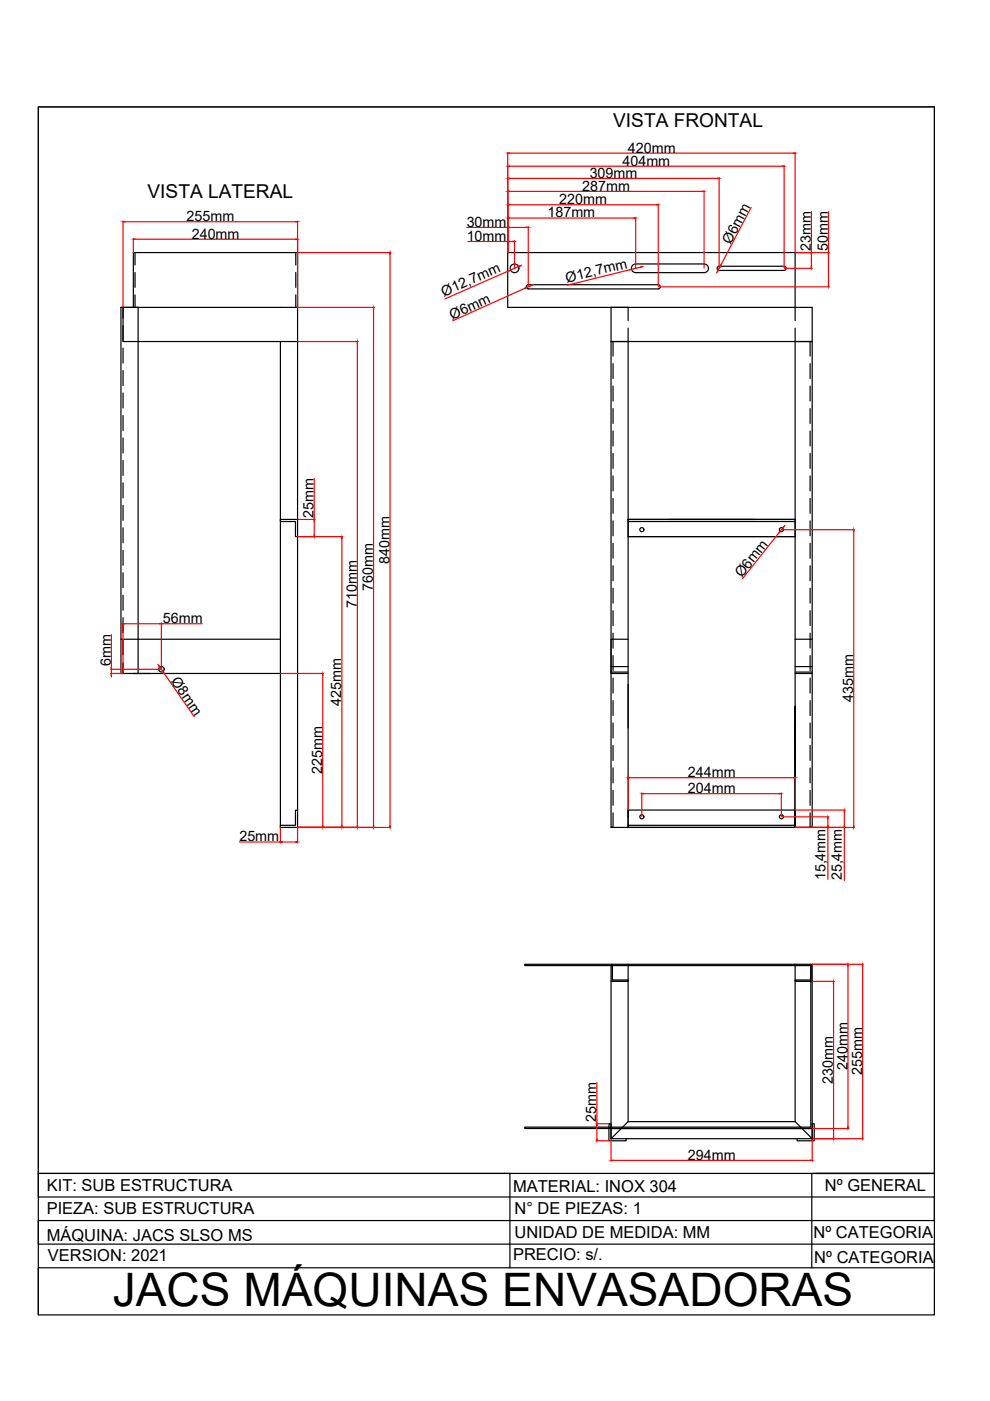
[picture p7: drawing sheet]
<svg xmlns="http://www.w3.org/2000/svg" width="210mm" height="297mm" viewBox="0 0 210 297" stroke-linecap="round" stroke-linejoin="round" font-family="sans-serif">
<!-- layer: 0 -->
<g fill="none" stroke="#000" stroke-width=".25">
<path d="M8.1 22.7h190v256.1h-190zM28.6 53.6v2.6M28.6 57.8v3.1M62.7 53.6v2.6M62.7 57.8v3.1M149.3 56h-14.5a.92 .92 0 0 0-.9 .9 .92 .92 0 0 0 .9 .9h14.5M149.3 56a.92 .92 0 0 1 .9 .9 .92 .92 0 0 1-.9 .9M152.5 57.3a.43 .43 0 0 1-.4-.4 .43 .43 0 0 1 .4-.4h13.8a.43 .43 0 0 1 .4 .4 .43 .43 0 0 1-.4 .4M152.6 57.3h13.7M25.6 65.2v77.6h33.9M26.1 67.5v-2.3h-.5h3.7v77.6M26.1 69v3.2"/>
<path d="M26.1 73.8v3.2M26.1 78.6v3.1M28.3 65.2v-11.6h34.8v11.6h-.3M28.6 62.5v2.7M59.5 72.4v103M62.7 62.5v2.7M63.1 72.4h-37v-7.2h37v110.2h-3.6M112 61.3h27.6M112 61.2a.43 .43 0 0 1-.4-.4 .43 .43 0 0 1 .4-.4h27.6a.43 .43 0 0 1 .4 .4 .43 .43 0 0 1-.4 .4M129.6 65.2v110.2h3.6M129.6 72.4h42.6M130 72.4v3.1"/>
<path d="M130 77.1v3.2M133.2 65.2v2.8M133.2 69.6v105.8M168.6 69.6v105.8v-25.6M168.6 68v-14.4h-61v11.6h64.6v110.2M171.8 72.4v3.1M171.8 77.1v3.2M26.1 83.3v3.2M26.1 88.1v3.2M26.1 92.9v3.1M26.1 97.6v3.2M130 81.9v3.1"/>
<path d="M130 86.6v3.2M130 91.4v3.2M130 96.1v3.2M171.8 81.9v3.1M171.8 86.6v3.2M171.8 91.4v3.2M171.8 96.1v3.2M26.1 102.4v3.2M26.1 107.1v3.2M26.1 111.9v3.2M26.1 116.7v3.1M63.1 110.1h-3.6v.5h3.1v3.2h.5"/>
<path d="M130 100.9v3.2M130 105.7v3.1M130 110.4v3.2M130 115.2v3.2M130 120v3.1M133.2 110.1v3.7h35.4M133.2 113.8h35.4M133.2 110.6h35.4M141.8 110.1h18.2M168.6 110.1h-35.4h35.4M168.6 110.1v3.7M171.8 100.9v3.2"/>
<path d="M171.8 105.7v3.1M171.8 110.4v3.2M171.8 115.2v3.2M171.8 120v3.1M25.6 135.5h33.9M26.1 121.4v3.2M26.1 126.2v3.2M26.1 131v3.1M26.1 135.7v3.2M130 124.7v3.2M130 129.5v3.2M130 134.2v3.2"/>
<path d="M130 139v3.2M133.2 135.5h-3.6v7.3h3.6M168.6 135.5h3.6M171.8 124.7v3.2M171.8 129.5v3.2M171.8 134.2v3.2M171.8 139v3.2M26.1 140.5v2.3M129.6 141.3h3.6M129.6 142.5h3.6M130 143.8v3.1M130 148.5v3.2"/>
<path d="M130 153.3v3.2M130 158.1v3.1M168.6 153.4v7.2M168.6 142.8h3.6M168.6 141.3h3.6M168.6 142.5h3.6M171.8 143.8v3.1M171.8 148.5v3.2M171.8 153.3v3.2M171.8 158.1v3.1M63.1 171.8h-.5v3.2h-3.1v.4M130 172.3v3.1h-.4"/>
<path d="M130 162.8v3.2M130 167.6v3.2M133.2 175h35.4v.4v-3.7h-35.4v3.7h35.4h-35.4M168.6 175.4h3.6M171.8 172.3v3.1h.4M171.8 162.8v3.2M171.8 167.6v3.2M129.6 204.4v3.7h3.6v-.3h-3.3v-3.4M129.6 208.1v33.3M133.2 204.4v33.4h35.4v-33.4M171.9 204.4v3.4h-3.3v.3h3.6v-3.7h-60.9v.3h60.6v34.3h-60.6v.3h60.9h-42.6M172.2 208.1v33.3"/>
<path d="M133.2 237.8l-3.6 3.6M168.6 237.8l3.6 3.6M8.1 248.8h100v20M129.6 241.4v-3.1h-.5v3.6h3.7v-.5M129.6 241.4h42.6M169 241.4v.5h3.6v-3.6h-.4v3.1M173.1 248.8h25M198.1 248.8h-190v5h190v5h-190v5h190v5h-190v10M198.1 248.8h-26v20"/>
<circle cx="109.1" cy="56.9" r=".92"/>
<circle cx="136.1" cy="112.3" r=".43"/>
<circle cx="165.7" cy="112.3" r=".43"/>
<circle cx="34.2" cy="141.9" r=".58"/>
<circle cx="136.1" cy="173.2" r=".43"/>
<circle cx="165.7" cy="173.2" r=".43"/>
</g>
<g fill="none" stroke="#f00" stroke-width=".25">
<path d="M107.6 32.3v21.2M108 37.8h44.1M108 35.2h57.9M108 32.5h60.2M152.5 37.6v19.2M166.3 35.1v21.7M168.6 32.3v21.2M26.1 46.8v18.3M26.5 47h36.2M28.3 50.5v3M28.6 50.7h34.1M63.1 46.8v18.3"/>
<path d="M63.2 53.6h19.7M82.7 53.9v121.2M99 48.2h8.6M99.2 51.2h8.4M107.9 57.4l-13.6 6M108 51.2h.7M108 48.2h3.6M108 46.2h26.4M108 43.4h31.2M108 40.6h40.9M109.1 51v5.8M109.9 56.5l-1.6 .8"/>
<path d="M110.6 56.2l-.3 .2M112 48v12.7M133.5 57.2l-13.2 3.3M134.8 46.1v10.7M135.7 56.7l-1.8 .4M136.4 56.5l-.4 .1M139.6 43.2v17.5M149.3 40.4v16.4M152.1 57.6l-.2 .3M152.6 56.5l.2 .1M152.7 56.5l-.4 .8M159.3 44l-6.5 12.2"/>
<path d="M166.3 56.9h5.9M168.7 53.6h7.1M172 44.9v8.7M172 53.9v2.6M175.7 44.9v8.7M175.7 53.9v6.6M63.2 72.4h12.8M63.2 65.2h16.2M75.8 72.8v102.3M79.2 65.5v109.6M111.3 61.1l-15.3 6.9M112.4 60.6l-.8 .4"/>
<path d="M113.1 60.3l-.4 .2M139.7 60.8h36.1M63.2 113.8h9.5M63.2 110.1h3.6M66.6 101.4v8.7M66.6 110.5v2.9M72.5 114.1v61M165.2 112.9l-7.8 9.8M165.8 112.3h15.4M165.9 112l-.5 .6M166.4 111.4l-.2 .3M181 112.7v62.4"/>
<path d="M23.6 134.6v6.9M26.1 132.1v10.6M26.5 132.2h7.4M34.2 132.1v9.7M34.2 132.2h8.7M23.4 142.8h2.6M23.4 141.9h10.7M23.6 141.9v.9M23.6 143.2v.3M33.5 140.8l.2 .3M33.9 141.4l.6 1M34.7 142.7l6.5 9.2"/>
<path d="M59.6 142.8h9M68.4 143.2v31.9M50.8 178.5h8.7M59.5 175.5v3.2M59.8 178.5h2.9M63.1 175.5v3.2M63.2 175.4h19.7M133.2 164.7v6.9M133.5 164.9h34.7M136.1 168.1v5M136.4 168.3h28.9M165.7 168.1v5"/>
<path d="M165.8 173.2h9.9M168.6 164.7v6.9M168.7 175.4h12.5M168.7 171.7h10.5M175.5 173.5v1.6M175.5 175.4v11M179 172.1v3M179 175.4v11.3M172.3 204.4h10.8M172.3 208.1h4.6M176.7 208.4v32.7M179.8 204.8v34.1"/>
<path d="M182.9 204.8v36.3M126.4 238.3h2.6M126.5 229.5v8.8M126.5 238.6v2.9M172.3 239.3h7.7M126.4 241.9h2.6M129.6 241.5v4.7M129.9 246h41.9M172.2 241.5v4.7M172.3 241.4h10.8"/>
</g>
<g fill="#f00" stroke="#f00" stroke-width=".21">
<path d="M68.4 175.1h.1l-.1 .3z"/>
<path d="M68.4 142.8l.1 .4h-.1z"/>
<path d="M72.4 175.1h.2l-.1 .3z"/>
<path d="M72.5 113.8l.1 .3h-.2z"/>
<path d="M75.7 175.1l.1 .3z"/>
<path d="M75.8 72.4v.4z"/>
<path d="M79.2 175.1v.3z"/>
<path d="M79.2 65.2l.1 .3z"/>
<path d="M82.6 175.1l.1 .3z"/>
<path d="M82.7 53.6l-.1 .3z"/>
<path d="M62.7 50.7h.4l-.4 .1z"/>
<path d="M28.3 50.7h.3v.1z"/>
<path d="M133.2 164.9l.3-.1z"/>
<path d="M168.2 164.8l.4 .1z"/>
<path d="M136.1 168.3l.3-.1v.1z"/>
<path d="M165.3 168.2l.4 .1h-.4z"/>
<path d="M175.5 173.2l.1 .3h-.1z"/>
<path d="M175.5 175.1h.1l-.1 .3z"/>
<path d="M181 175.1v.3z"/>
<path d="M181 112.3l.1 .4z"/>
<path d="M108.7 51.1l.4 .1-.4 .1z"/>
<path d="M107.6 51.2l.4-.1v.2z"/>
<path d="M111.6 48.2h.4z"/>
<path d="M107.6 48.2h.4z"/>
<path d="M134.4 46.2h.4z"/>
<path d="M107.6 46.2l.4 .1z"/>
<path d="M139.2 43.3l.4 .1-.4 .1z"/>
<path d="M107.6 43.4l.4-.1v.2z"/>
<path d="M148.9 40.5l.4 .1z"/>
<path d="M107.6 40.6h.4z"/>
<path d="M152.1 37.8h.4l-.4 .1z"/>
<path d="M107.6 37.8h.4v.1z"/>
<path d="M165.9 35.2h.4l-.4 .1z"/>
<path d="M107.6 35.2h.4v.1z"/>
<path d="M172 56.5h.1l-.1 .4z"/>
<path d="M172 53.6l.1 .3h-.1z"/>
<path d="M175.6 60.5h.1v.3z"/>
<path d="M175.7 53.6v.3h-.1z"/>
<path d="M109.9 56.5l.4-.2v.1z"/>
<path d="M107.9 57.4l.4-.1-.4 .2z"/>
<path d="M112.4 60.6l.3-.2v.1z"/>
<path d="M111.2 61.1l.4-.1-.3 .2z"/>
<path d="M135.7 56.7l.3-.2z"/>
<path d="M133.5 57.2l.4-.1-.4 .2z"/>
<path d="M152.3 57.3l-.1 .3h-.1z"/>
<path d="M152.8 56.2h.1l-.2 .3z"/>
<path d="M166.1 111.7h.1l-.3 .3z"/>
<path d="M165.1 112.9l.3-.3-.2 .4z"/>
<path d="M33.6 141.2l.1-.1 .2 .3z"/>
<path d="M34.5 142.4l.3 .2-.1 .1z"/>
<path d="M26.1 132.2h.4z"/>
<path d="M33.9 132.2h.3z"/>
<path d="M23.6 142.8v.4z"/>
<path d="M23.6 141.5v.4z"/>
<path d="M182.8 241.1h.2l-.1 .3z"/>
<path d="M182.9 204.4l.1 .4h-.2z"/>
<path d="M171.8 246h.4l-.4 .1z"/>
<path d="M129.6 246h.3v.1z"/>
<path d="M168.2 32.4l.4 .1z"/>
<path d="M107.6 32.5h.4z"/>
<path d="M176.7 241.1v.3z"/>
<path d="M176.7 208.1v.3z"/>
<path d="M62.7 178.5h.4l-.4 .1z"/>
<path d="M59.5 178.5h.3v.1z"/>
<path d="M179 171.7l.1 .4h-.1z"/>
<path d="M179 175.1h.1l-.1 .3z"/>
<path d="M66.6 113.4h.1l-.1 .4z"/>
<path d="M66.6 110.1l.1 .4h-.1z"/>
<path d="M126.5 241.5h.1l-.1 .4z"/>
<path d="M126.5 238.3l.1 .3h-.1z"/>
<path d="M26.1 47l.4 .1z"/>
<path d="M62.7 47h.4z"/>
<path d="M179.8 204.4v.4h-.1z"/>
<path d="M179.7 238.9h.1v.4z"/>
</g>
<path d="M8.1 22.7h190v226.1h-190z" fill="none" stroke="#000" stroke-width=".21"/>
<text font-size="9.8" x="23.9" y="277">JACS MÁQUINAS ENVASADORAS</text>
<g font-size="4.1">
<text x="130" y="26.9">VISTA FRONTAL</text>
<text x="31.3" y="41.9">VISTA LATERAL</text>
</g>
<g font-size="3.5">
<text x="9.9" y="257.5">PIEZA: SUB ESTRUCTURA</text>
<text x="9.9" y="252.5">KIT: SUB ESTRUCTURA</text>
<text x="108.8" y="252.6">MATERIAL: INOX 304</text>
<text x="109.1" y="257.5">N° DE PIEZAS: 1</text>
<text x="174.9" y="252.5">Nº GENERAL</text>
<text x="9.9" y="263.1">MÁQUINA: JACS SLSO MS</text>
<text x="109.1" y="262.4">UNIDAD DE MEDIDA: MM</text>
<text x="172.5" y="262.5">Nº CATEGORIA</text>
<text x="10.2" y="267.5">VERSION: 2021</text>
<text x="108.8" y="267.1">PRECIO: s/.</text>
<text x="172.6" y="267.7">Nº CATEGORIA</text>
</g>
<g font-size="3">
<text x="132" y="35.1">404mm</text>
<text x="133.1" y="32.3">420mm</text>
<text x="123.5" y="40.4">287mm</text>
<text x="125" y="37.7">309mm</text>
<text x="39.6" y="46.9">255mm</text>
<text x="116.1" y="46.1">187mm</text>
<text x="118.6" y="43.3">220mm</text>
<text x="40.7" y="50.6">240mm</text>
<text x="98.9" y="51.1">10mm</text>
<text x="98.9" y="48.1">30mm</text>
<text x="154.9" y="51.9" transform="rotate(-62 154.9 51.9)">Ø6mm</text>
<text x="171.9" y="53.2" transform="rotate(-90 171.9 53.2)">23mm</text>
<text x="175.5" y="53.2" transform="rotate(-90 175.5 53.2)">50mm</text>
<text x="120.2" y="60" transform="rotate(-14 120.2 60)">Ø12,7mm</text>
<text x="94.1" y="62.9" transform="rotate(-24 94.1 62.9)">Ø12,7mm</text>
<text x="95.9" y="67.9" transform="rotate(-24 95.9 67.9)">Ø6mm</text>
<text x="66.5" y="109.8" transform="rotate(-90 66.5 109.8)">25mm</text>
<text x="82.6" y="119.5" transform="rotate(-90 82.6 119.5)">840mm</text>
<text x="79.1" y="125.3" transform="rotate(-90 79.1 125.3)">760mm</text>
<text x="157.3" y="122.6" transform="rotate(-52 157.3 122.6)">Ø6mm</text>
<text x="75.6" y="129" transform="rotate(-90 75.6 129)">710mm</text>
<text x="34.5" y="132.1">56mm</text>
<text x="23.5" y="141.2" transform="rotate(-90 23.5 141.2)">6mm</text>
<text x="36.2" y="144.4" transform="rotate(55 36.2 144.4)">Ø8mm</text>
<text x="72.4" y="149.6" transform="rotate(-90 72.4 149.6)">425mm</text>
<text x="180.9" y="148.9" transform="rotate(-90 180.9 148.9)">435mm</text>
<text x="68.3" y="164.1" transform="rotate(-90 68.3 164.1)">225mm</text>
<text x="145.9" y="164.8">244mm</text>
<text x="145.9" y="168.1">204mm</text>
<text x="50.8" y="178.4">25mm</text>
<text x="175" y="186.7" transform="rotate(-90 175 186.7)">15,4mm</text>
<text x="178.5" y="186.7" transform="rotate(-90 178.5 186.7)">25,4mm</text>
<text x="179.7" y="226.9" transform="rotate(-90 179.7 226.9)">240mm</text>
<text x="182.8" y="228" transform="rotate(-90 182.8 228)">255mm</text>
<text x="176.6" y="229.8" transform="rotate(-90 176.6 229.8)">230mm</text>
<text x="126.4" y="237.9" transform="rotate(-90 126.4 237.9)">25mm</text>
<text x="145.9" y="245.9">294mm</text>
</g>
</svg>
